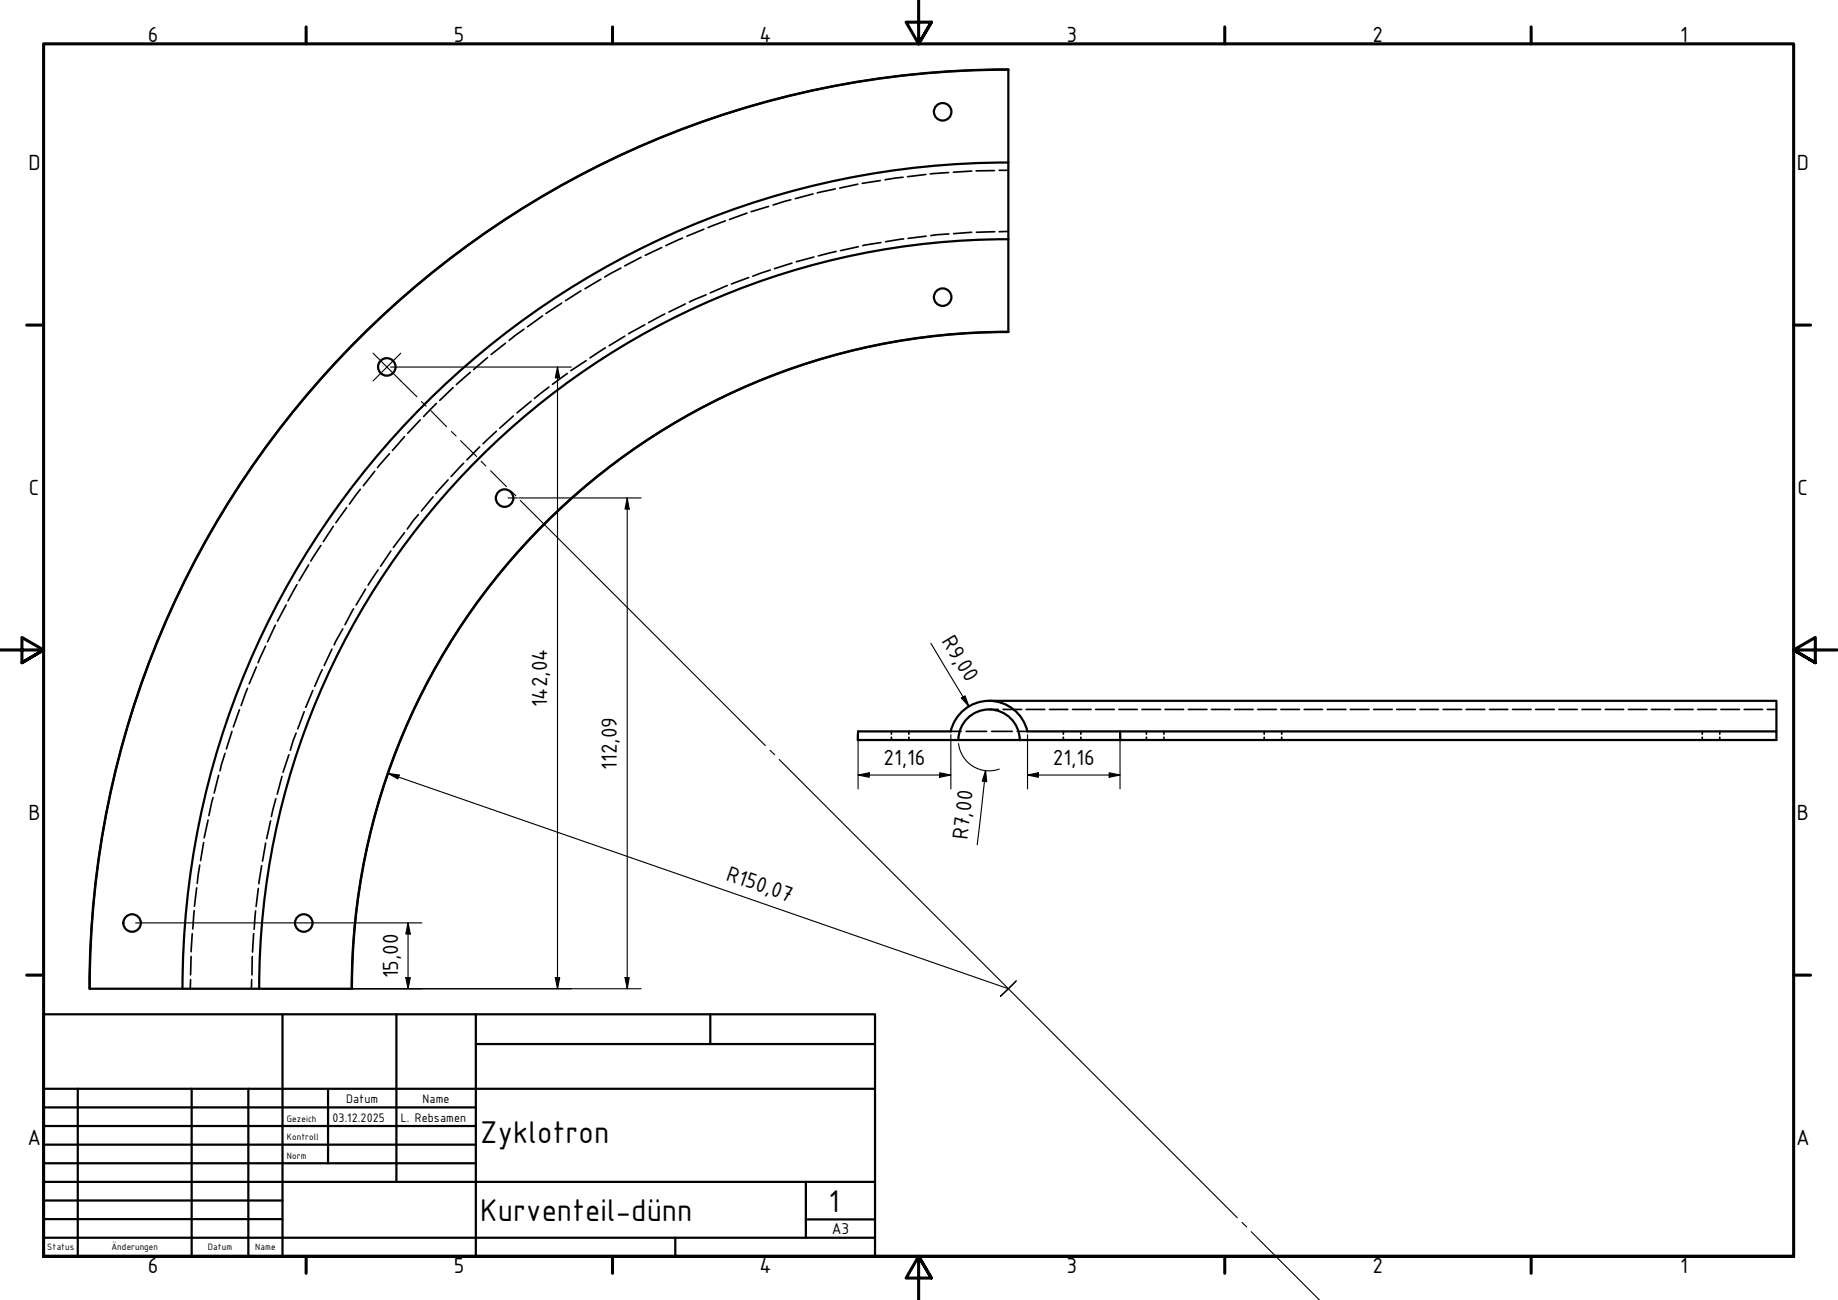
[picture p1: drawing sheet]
<svg xmlns="http://www.w3.org/2000/svg" width="420mm" height="297mm" viewBox="0 0 420 297" stroke-linecap="round" stroke-linejoin="round" font-family="sans-serif">
<!-- layer: Verdeckt (ISO) -->
<g fill="none" stroke="#000" stroke-width=".38">
<path d="M211.6 39.9l-4.1 .5M216.9 39.4l-4.2 .3M222.1 39.1l-4.2 .3M227.3 39h-4.2M228.4 38.9h2.1M146.6 58.8l-3.8 2M151.3 56.6l-3.8 1.7M156 54.4l-3.8 1.7M160.9 52.4l-3.9 1.6M165.8 50.5l-3.9 1.5M170.8 48.7l-4 1.5M175.7 47.2l-4 1.2"/>
<path d="M180.8 45.6l-4.1 1.2M185.9 44.3l-4.1 1.1M186.1 58.7l-4 1.1M190.9 43.2l-4.1 .9M191.1 57.5l-4 1M196.1 42.1l-4.1 .9M196.2 56.4l-4 .9M201.2 41.3l-4.1 .6M201.4 55.4l-4.2 .7M206.4 40.5l-4.1 .6M206.6 54.6l-4.2 .6M211.7 54l-4.1 .5"/>
<path d="M216.9 53.5l-4.1 .3M222.1 53.1l-4.1 .3M227.4 52.9l-4.2 .2M230.5 52.9h-2.1M115.6 78.4l-3.3 2.6M119.8 75.2l-3.4 2.6M124 72.2l-3.4 2.5M128.4 69.3l-3.6 2.3M132.8 66.5l-3.5 2.2M137.4 63.8l-3.7 2.2M138.4 79.5l-3.5 2.3M141.9 61.3l-3.7 2"/>
<path d="M142.8 76.8l-3.5 2.2M147.4 74.2l-3.7 2M152 71.7l-3.7 2M156.7 69.5l-3.8 1.8M161.4 67.4l-3.8 1.6M166.2 65.3l-3.8 1.6M171.1 63.4l-3.9 1.5M176.1 61.7l-4 1.4M181 60.1l-4 1.3M92.5 99.7l-2.8 3.2M96.1 95.9l-2.9 3.1M99.8 92.2l-3 3"/>
<path d="M103.6 88.6l-3.1 2.9M107.5 85.1l-3.2 2.8M111.4 81.7l-3.1 2.7M113.5 98.5l-3.1 2.9M117.3 95l-3.1 2.8M121.4 91.7l-3.2 2.6M125.5 88.4l-3.3 2.6M129.7 85.3l-3.4 2.5M134 82.4l-3.5 2.3M79.2 116l-2.4 3.4M82.4 111.8l-2.5 3.4M85.7 107.7l-2.6 3.3"/>
<path d="M89 103.7l-2.7 3.2M95.6 117.6l-2.5 3.3M99 113.5l-2.7 3.3M102.4 109.7l-2.8 3.1M106 105.8l-2.9 3.1M109.7 102.1l-3 3M65.4 138.2l-2 3.7M67.9 133.6l-2.1 3.7M70.5 129.1l-2.1 3.6M73.3 124.6l-2.2 3.6M76.2 120.3l-2.3 3.4M80.8 139.1l-1.9 3.6"/>
<path d="M83.6 134.6l-2.2 3.6M86.4 130.2l-2.3 3.5M89.3 125.9l-2.3 3.5M92.5 121.7l-2.6 3.4M56.6 157.3l-1.5 3.9M58.6 152.4l-1.6 3.9M60.7 147.6l-1.7 3.8M62.9 142.9l-1.7 3.8M71.5 157.8l-1.7 3.8M73.7 153l-1.8 3.8M75.9 148.3l-1.8 3.8M78.4 143.7l-2 3.7"/>
<path d="M50 177.2l-1 4M51.4 172.1l-1.1 4M53 167.1l-1.2 4M54.7 162.2l-1.4 3.9M64.5 177.4l-1.1 4.1M66 172.5l-1.3 4M67.7 167.5l-1.3 3.9M69.5 162.6l-1.4 3.9M203.8 167.1v.7M203.8 168.5v.6M207.8 167.1v.7M207.8 168.5v.6"/>
<path d="M217.4 167.1h2.3M220.9 167.1h4.7M226.1 162.1h2.1M226.7 167.1h4.7M229.3 162.1h4.3M232.5 167.1h2.4M234.6 162.1h4.2M239.9 162.1h4.2M243.1 167.1v.7M243.1 168.5v.6M245.2 162.1h4.2M247.1 167.1v.7"/>
<path d="M247.1 168.5v.6M250.4 162.1h4.3M255.8 162.1h4.2M261 162.1h4.3M262.1 167.1v.7M262.1 168.5v.6M266.1 167.1v.7M266.1 168.5v.6M266.3 162.1h4.3M271.7 162.1h4.2M276.9 162.1h4.3M282.3 162.1h4.1"/>
<path d="M287.5 162.1h4.3M289 167.1v.7M289 168.5v.6M292.8 162.1h4.3M293 167.1v.7M293 168.5v.6M298.1 162.1h4.2M303.4 162.1h4.3M308.7 162.1h4.2M314 162.1h4.3M319.3 162.1h4.2M324.6 162.1h4.2"/>
<path d="M329.9 162.1h4.2M335.2 162.1h4.2M340.5 162.1h4.2M345.8 162.1h4.2M351 162.1h4.3M356.4 162.1h4.2M361.6 162.1h4.3M367 162.1h4.2M372.2 162.1h4.3M377.5 162.1h4.3M382.8 162.1h4.2M388.1 162.1h4.3"/>
<path d="M389.1 167.1v.7M389.1 168.5v.6M393.1 167.1v.7M393.1 168.5v.6M393.4 162.1h4.2M398.7 162.1h4.2M404 162.1h2.1M45.7 197.7l-.6 4.2M46.5 192.5l-.7 4.1M47.6 187.4l-.9 4M48.7 182.2l-.9 4.2M59.8 197.8l-.6 4.1"/>
<path d="M60.7 192.6l-.7 4.2M61.8 187.6l-.8 4M63.1 182.5l-1.1 4M43.7 218.6l-.1 4.1M43.9 213.3l-.2 4.2M44.4 208.1l-.3 4.2M45 202.9l-.6 4.2M57.7 218.6l-.1 4.1M58 213.3l-.3 4.2M58.4 208.1l-.3 4.2M59.1 203l-.6 4.1M43.6 223.8l-.1 2.1"/>
<path d="M57.5 223.8v2.1"/>
</g>
<!-- layer: Sichtbar (ISO) -->
<g fill="none" stroke="#000" stroke-width=".51">
<path d="M230.5 15.9a210 210 0 0 0-210 210h60M230.5 37.1a188.8 188.8 0 0 0-188.8 188.8M230.5 54.7a171.2 171.2 0 0 0-171.3 171.2M230.5 75.8a150.1 150.1 0 0 0-150.1 150.1M219.1 169.1a7 7 0 0 1 7-7 7 7 0 0 1 7 7M226.1 160.1h180v7M234.9 167.1a9 9 0 0 0-8.8-7 9 9 0 0 0-8.7 7h-21.2l-.1 2h37M234.9 167.1h171.2v2h-173M256 167.1l.1 2M80.5 225.9a150 150 0 0 1 150-150v-60a210 210 0 0 0-210.1 210"/>
<circle cx="215.5" cy="25.5" r="2"/>
<circle cx="215.5" cy="67.9" r="2"/>
<circle cx="88.4" cy="83.8" r="2"/>
<circle cx="115.3" cy="113.8" r="2"/>
<circle cx="30.2" cy="210.9" r="2"/>
<circle cx="69.4" cy="210.9" r="2"/>
</g>
<!-- layer: Rahmen (ISO) -->
<g fill="none" stroke="#000" stroke-width=".7">
<path d="M70 6.1v3.9M140 6.1v3.9M210 0v10l-2.9-4.9h5.8l-2.9 4.9 2.9-4.9M280 6.1v3.9M350 6.1v3.9M6.1 74.3h3.9M410 74.3h3.9M0 148.5h10l-5-2.8v5.7l5-2.9-5 2.9M420 148.5h-10l5-2.8v5.7l-5-2.9 5 2.9M6.1 222.8h3.9M410 222.8h3.9M10 287.1v-277.1h400v277.1h-400h400"/>
<path d="M70 287.1v3.8M140 287.1v3.8M212.9 292l-2.9-4.9 2.9 4.9h-5.8l2.9-4.9v9.9M280 287.1v3.8M350 287.1v3.8"/>
</g>
<!-- layer: Titel (ISO) -->
<g fill="none" stroke="#000" stroke-width=".51">
<path d="M10 231.8h190v55.3h-190zM64.6 231.8v55.3M90.6 231.8v38.3M108.8 238.6h91.2M108.8 231.8v55.3M162.4 231.8v6.8M10 253h98.8M10 257.3h98.8M10 248.8h190M17.8 248.8v38.3M43.8 248.8v38.3M56.8 248.8v38.3"/>
<path d="M75 248.8v17M10 261.5h98.8M10 265.8h98.8M10 270.1h190M10 274.3h54.6M10 278.6h54.6M184.2 278.6h15.8M184.2 270.1v12.7M10 282.8h190M154.4 282.8v4.3"/>
</g>
<g fill="none" stroke="#000" stroke-width=".25">
<path d="M89.3 83.9h41.3M127.4 83.9l.6 2.4h-1.1zM127.4 83.9v142M116.1 113.8h2.2M118.6 113.8h28M143.4 113.8l.4 2.5h-.9zM143.4 113.8v112.1M212.8 147l8.7 14.4M219.8 159.5l.8-.5 .9 2.4zM88.7 176.7l2.5 .4-.3 .9zM88.7 176.7l141.8 49.2M196.2 177.1l2.5-.5v1z"/>
<path d="M196.2 177.1h21.2M196.2 167.9v12.4M214.8 176.6l2.6 .5-2.6 .5zM217.4 167.9v12.4M219.1 169.9a7 7 0 0 0 9.3 5.8M225.3 176.1l.3 2.5-1.1-.1zM225.3 176.1l-1.9 16.9M234.9 177.1l2.5-.5v1zM234.9 177.1h21.1M234.9 167.9v12.4M253.6 176.6l2.4 .5-2.4 .5zM256 167.9v12.4"/>
<path d="M31 210.9h65.5M93.3 210.9l.5 2.5h-1zM93.3 210.9v15M60.1 225.9h86.5M92.8 223.4h1l-.5 2.5zM126.9 223.4h1.1l-.6 2.5zM142.9 223.4h.9l-.4 2.5z"/>
</g>
<g fill="#000">
<path d="M127.4 83.9l.6 2.4h-1.1zM143.4 113.8l.4 2.5h-.9zM219.8 159.5l.8-.5 .9 2.4zM88.7 176.7l2.5 .4-.3 .9zM196.2 177.1l2.5-.5v1zM214.8 176.6l2.6 .5-2.6 .5zM225.3 176.1l.3 2.5-1.1-.1zM234.9 177.1l2.5-.5v1zM253.6 176.6l2.4 .5-2.4 .5zM93.3 210.9l.5 2.5h-1zM92.8 223.4h1l-.5 2.5zM126.9 223.4h1.1l-.6 2.5z"/>
<path d="M142.9 223.4h.9l-.4 2.5z"/>
</g>
<!-- layer: Mittelpunktmarkierung (ISO) -->
<path d="M91.6 80.7l-6.3 6.3M228.7 227.6l1.8-1.7-1.8 1.7M232.3 224.1l-1.8 1.8 1.8-1.8" fill="none" stroke="#000" stroke-width=".25"/>
<!-- layer: Mittellinie (ISO) -->
<g fill="none" stroke="#000" stroke-width=".25">
<path d="M85.3 80.7l10 10M96.3 91.7l1.1 1.1M98.5 93.8l3.6 3.7M103.2 98.6l1.1 1M105.3 100.7l3.7 3.6M110 105.4l1.1 1.1M112.1 107.6l3.7 3.6M116.8 112.3l1.1 1M118.9 114.3l56 56.1M176 171.4l1.1 1.1M178.1 173.5l104.7 104.7M283.9 279.3l1.1 1"/>
<path d="M286 281.4l15.6 15.6"/>
</g>
<g font-size="7.7">
<text x="109.8" y="261.2">Zyklotron</text>
<text x="109.8" y="278.9">Kurventeil-dünn</text>
<text x="189.4" y="276.8">1</text>
</g>
<g font-size="5.4">
<text x="33.8" y="9.6">6</text>
<text x="103.8" y="9.6">5</text>
<text x="173.6" y="9.6">4</text>
<text x="243.8" y="9.6">3</text>
<text x="313.8" y="9.6">2</text>
<text x="384.1" y="9.6">1</text>
<text x="6.5" y="38.9">D</text>
<text x="410.8" y="38.9">D</text>
<text x="6.6" y="113.1">C</text>
<text x="410.9" y="113.1">C</text>
<text x="215.1" y="146.5" transform="rotate(59 215.1 146.5)">R9,00</text>
<text x="125.1" y="161.6" transform="rotate(-90 125.1 161.6)">142,04</text>
<text x="141" y="175.9" transform="rotate(-90 141 175.9)">112,09</text>
<text x="201.9" y="174.8">21,16</text>
<text x="240.7" y="174.8">21,16</text>
<text x="6.5" y="187.4">B</text>
<text x="410.8" y="187.4">B</text>
<text x="221.2" y="192" transform="rotate(-84 221.2 192)">R7,00</text>
<text x="165.8" y="201" transform="rotate(19 165.8 201)">R150,07</text>
<text x="91" y="223.6" transform="rotate(-90 91 223.6)">15,00</text>
<text x="6.3" y="261.7">A</text>
<text x="410.6" y="261.7">A</text>
<text x="33.8" y="290.9">6</text>
<text x="103.8" y="290.9">5</text>
<text x="173.6" y="290.9">4</text>
<text x="243.8" y="290.9">3</text>
<text x="313.8" y="290.9">2</text>
<text x="384.1" y="290.9">1</text>
</g>
<text font-size="3.9" x="190.1" y="282">A3</text>
<g font-size="3">
<text x="76" y="256.3">03.12.2025</text>
<text x="79.1" y="252">Datum</text>
<text x="91.6" y="256.3">L. Rebsamen</text>
<text x="96.6" y="252">Name</text>
</g>
<g font-size="2.3">
<text x="65.6" y="256.3">Gezeich</text>
<text x="65.6" y="260.5">Kontroll</text>
<text x="65.6" y="264.8">Norm</text>
<text x="10.8" y="285.7">Status</text>
<text x="25.5" y="285.7">Änderungen</text>
<text x="47.5" y="285.7">Datum</text>
<text x="58.4" y="285.7">Name</text>
</g>
</svg>
